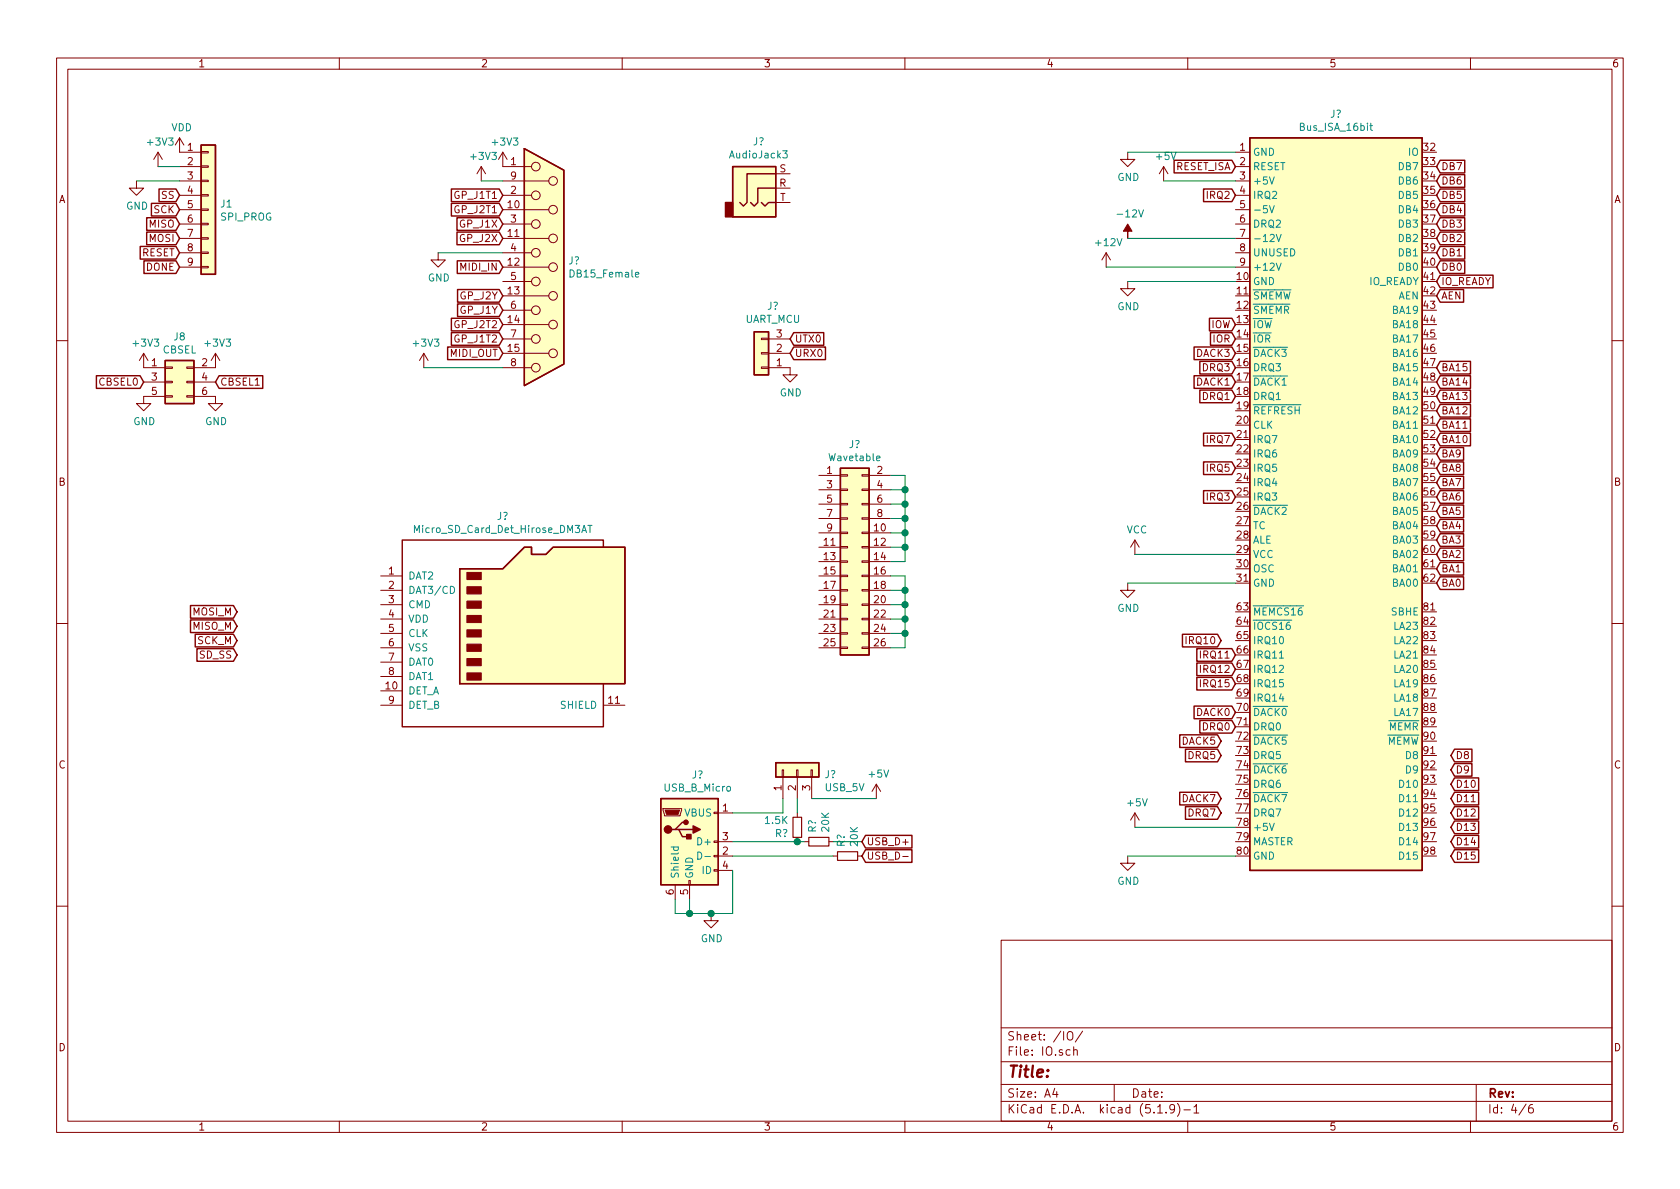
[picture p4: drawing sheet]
EESchema Schematic File Version 4
EELAYER 30 0
EELAYER END
$Descr A4 11693 8268
encoding utf-8
Sheet 4 6
Title ""
Date ""
Rev ""
Comp ""
Comment1 ""
Comment2 ""
Comment3 ""
Comment4 ""
$EndDescr
Text GLabel 1250 1450 0    50   Input ~ 0
SCK
Text GLabel 1250 1350 0    50   Input ~ 0
SS
Text GLabel 1250 1550 0    50   Input ~ 0
MISO
Text GLabel 1250 1650 0    50   Input ~ 0
MOSI
$Comp
L power:GND #PWR0120
U 1 1
P 950 1250
F 0 "#PWR0120" H 950 1000 50  0001 C CNN
F 1 "GND" H 955 1077 50  0000 C CNN
F 2 "" H 950 1250 50  0001 C CNN
F 3 "" H 950 1250 50  0001 C CNN
	1    950  1250
	1    0    0    -1  
$EndComp
$Comp
L power:+3V3 #PWR0121
U 1 1
P 1100 1150
F 0 "#PWR0121" H 1100 1000 50  0001 C CNN
F 1 "+3V3" H 1115 1323 50  0000 C CNN
F 2 "" H 1100 1150 50  0001 C CNN
F 3 "" H 1100 1150 50  0001 C CNN
	1    1100 1150
	1    0    0    -1  
$EndComp
$Comp
L power:VDD #PWR0122
U 1 1
P 1250 1050
F 0 "#PWR0122" H 1250 900 50  0001 C CNN
F 1 "VDD" H 1265 1223 50  0000 C CNN
F 2 "" H 1250 1050 50  0001 C CNN
F 3 "" H 1250 1050 50  0001 C CNN
	1    1250 1050
	1    0    0    -1  
$EndComp
Wire Wire Line
	1250 1250 950  1250
Wire Wire Line
	1250 1150 1100 1150
Text GLabel 1250 1750 0    50   Input ~ 0
RESET
Text GLabel 1250 1850 0    50   Input ~ 0
DONE
$Comp
L Connector_Generic:Conn_01x09 J1
U 1 1
P 1450 1450
F 0 "J1" H 1530 1492 50  0000 L CNN
F 1 "SPI_PROG" H 1530 1401 50  0000 L CNN
F 2 "Connector_PinHeader_2.54mm:PinHeader_1x09_P2.54mm_Vertical" H 1450 1450 50  0001 C CNN
F 3 "~" H 1450 1450 50  0001 C CNN
	1    1450 1450
	1    0    0    -1  
$EndComp
$Comp
L Connector_Generic:Conn_02x03_Odd_Even J8
U 1 1
P 1200 2650
F 0 "J8" H 1250 2967 50  0000 C CNN
F 1 "CBSEL" H 1250 2876 50  0000 C CNN
F 2 "Connector_PinHeader_2.54mm:PinHeader_2x03_P2.54mm_Vertical" H 1200 2650 50  0001 C CNN
F 3 "~" H 1200 2650 50  0001 C CNN
	1    1200 2650
	1    0    0    -1  
$EndComp
$Comp
L power:GND #PWR0129
U 1 1
P 1500 2750
F 0 "#PWR0129" H 1500 2500 50  0001 C CNN
F 1 "GND" H 1505 2577 50  0000 C CNN
F 2 "" H 1500 2750 50  0001 C CNN
F 3 "" H 1500 2750 50  0001 C CNN
	1    1500 2750
	1    0    0    -1  
$EndComp
$Comp
L power:GND #PWR0130
U 1 1
P 1000 2750
F 0 "#PWR0130" H 1000 2500 50  0001 C CNN
F 1 "GND" H 1005 2577 50  0000 C CNN
F 2 "" H 1000 2750 50  0001 C CNN
F 3 "" H 1000 2750 50  0001 C CNN
	1    1000 2750
	1    0    0    -1  
$EndComp
$Comp
L power:+3V3 #PWR0131
U 1 1
P 1500 2550
F 0 "#PWR0131" H 1500 2400 50  0001 C CNN
F 1 "+3V3" H 1515 2723 50  0000 C CNN
F 2 "" H 1500 2550 50  0001 C CNN
F 3 "" H 1500 2550 50  0001 C CNN
	1    1500 2550
	1    0    0    -1  
$EndComp
$Comp
L power:+3V3 #PWR0132
U 1 1
P 1000 2550
F 0 "#PWR0132" H 1000 2400 50  0001 C CNN
F 1 "+3V3" H 1015 2723 50  0000 C CNN
F 2 "" H 1000 2550 50  0001 C CNN
F 3 "" H 1000 2550 50  0001 C CNN
	1    1000 2550
	1    0    0    -1  
$EndComp
$Comp
L Connector:Bus_ISA_16bit J?
U 1 1
P 9300 3550
F 0 "J?" H 9300 6317 50  0000 C CNN
F 1 "Bus_ISA_16bit" H 9300 6226 50  0000 C CNN
F 2 "Connector_PCBEdge:BUS_AT" H 9300 3600 50  0001 C CNN
F 3 "https://en.wikipedia.org/wiki/Industry_Standard_Architecture" H 9300 3600 50  0001 C CNN
	1    9300 3550
	1    0    0    -1  
$EndComp
Text GLabel 10000 1150 2    50   Input ~ 0
DB7
Text GLabel 10000 1250 2    50   Input ~ 0
DB6
Text GLabel 10000 1350 2    50   Input ~ 0
DB5
Text GLabel 10000 1450 2    50   Input ~ 0
DB4
Text GLabel 10000 1550 2    50   Input ~ 0
DB3
Text GLabel 10000 1650 2    50   Input ~ 0
DB2
Text GLabel 10000 1750 2    50   Input ~ 0
DB1
Text GLabel 10000 1850 2    50   Input ~ 0
DB0
Text GLabel 10000 1950 2    50   Input ~ 0
IO_READY
Text GLabel 10000 2050 2    50   Input ~ 0
AEN
Text GLabel 10000 2550 2    50   Input ~ 0
BA15
Text GLabel 10000 2650 2    50   Input ~ 0
BA14
Text GLabel 10000 2750 2    50   Input ~ 0
BA13
Text GLabel 10000 2850 2    50   Input ~ 0
BA12
Text GLabel 10000 2950 2    50   Input ~ 0
BA11
Text GLabel 10000 3050 2    50   Input ~ 0
BA10
Text GLabel 10000 3150 2    50   Input ~ 0
BA9
Text GLabel 10000 3250 2    50   Input ~ 0
BA8
Text GLabel 10000 3350 2    50   Input ~ 0
BA7
Text GLabel 10000 3450 2    50   Input ~ 0
BA6
Text GLabel 10000 3550 2    50   Input ~ 0
BA5
Text GLabel 10000 3650 2    50   Input ~ 0
BA4
Text GLabel 10000 3750 2    50   Input ~ 0
BA3
Text GLabel 10000 3850 2    50   Input ~ 0
BA2
Text GLabel 10000 3950 2    50   Input ~ 0
BA1
Text GLabel 10000 4050 2    50   Input ~ 0
BA0
Text GLabel 8600 1150 0    50   Input ~ 0
RESET_ISA
Text GLabel 8600 1350 0    50   Input ~ 0
IRQ2
Text GLabel 8600 2250 0    50   Input ~ 0
IOW
Text GLabel 8600 2350 0    50   Input ~ 0
IOR
Text GLabel 8600 2450 0    50   Input ~ 0
DACK3
Text GLabel 8600 2650 0    50   Input ~ 0
DACK1
Text GLabel 8600 4950 0    50   Input ~ 0
DACK0
Text GLabel 8600 2550 0    50   Input ~ 0
DRQ3
Text GLabel 8600 2750 0    50   Input ~ 0
DRQ1
Text GLabel 8600 5050 0    50   Input ~ 0
DRQ0
Text GLabel 8600 3050 0    50   Input ~ 0
IRQ7
Text GLabel 8600 3250 0    50   Input ~ 0
IRQ5
Text GLabel 8600 3450 0    50   Input ~ 0
IRQ3
Text GLabel 8600 4550 0    50   Input ~ 0
IRQ11
Text GLabel 8600 4650 0    50   Input ~ 0
IRQ12
Text GLabel 8600 4750 0    50   Input ~ 0
IRQ15
$Comp
L power:GND #PWR?
U 1 1
P 7850 1050
F 0 "#PWR?" H 7850 800 50  0001 C CNN
F 1 "GND" H 7855 877 50  0000 C CNN
F 2 "" H 7850 1050 50  0001 C CNN
F 3 "" H 7850 1050 50  0001 C CNN
	1    7850 1050
	1    0    0    -1  
$EndComp
Wire Wire Line
	8600 1050 7850 1050
$Comp
L power:+5V #PWR?
U 1 1
P 8100 1250
F 0 "#PWR?" H 8100 1100 50  0001 C CNN
F 1 "+5V" H 8115 1423 50  0000 C CNN
F 2 "" H 8100 1250 50  0001 C CNN
F 3 "" H 8100 1250 50  0001 C CNN
	1    8100 1250
	1    0    0    -1  
$EndComp
Wire Wire Line
	8600 1250 8100 1250
$Comp
L power:-12V #PWR?
U 1 1
P 7850 1650
F 0 "#PWR?" H 7850 1750 50  0001 C CNN
F 1 "-12V" H 7865 1823 50  0000 C CNN
F 2 "" H 7850 1650 50  0001 C CNN
F 3 "" H 7850 1650 50  0001 C CNN
	1    7850 1650
	1    0    0    -1  
$EndComp
Wire Wire Line
	8600 1650 7850 1650
$Comp
L power:+12V #PWR?
U 1 1
P 7700 1850
F 0 "#PWR?" H 7700 1700 50  0001 C CNN
F 1 "+12V" H 7715 2023 50  0000 C CNN
F 2 "" H 7700 1850 50  0001 C CNN
F 3 "" H 7700 1850 50  0001 C CNN
	1    7700 1850
	1    0    0    -1  
$EndComp
Wire Wire Line
	8600 1850 7700 1850
$Comp
L power:GND #PWR?
U 1 1
P 7850 1950
F 0 "#PWR?" H 7850 1700 50  0001 C CNN
F 1 "GND" H 7855 1777 50  0000 C CNN
F 2 "" H 7850 1950 50  0001 C CNN
F 3 "" H 7850 1950 50  0001 C CNN
	1    7850 1950
	1    0    0    -1  
$EndComp
Wire Wire Line
	8600 1950 7850 1950
$Comp
L power:GND #PWR?
U 1 1
P 7850 4050
F 0 "#PWR?" H 7850 3800 50  0001 C CNN
F 1 "GND" H 7855 3877 50  0000 C CNN
F 2 "" H 7850 4050 50  0001 C CNN
F 3 "" H 7850 4050 50  0001 C CNN
	1    7850 4050
	1    0    0    -1  
$EndComp
Wire Wire Line
	8600 4050 7850 4050
$Comp
L power:VCC #PWR?
U 1 1
P 7900 3850
F 0 "#PWR?" H 7900 3700 50  0001 C CNN
F 1 "VCC" H 7915 4023 50  0000 C CNN
F 2 "" H 7900 3850 50  0001 C CNN
F 3 "" H 7900 3850 50  0001 C CNN
	1    7900 3850
	1    0    0    -1  
$EndComp
Wire Wire Line
	8600 3850 7900 3850
$Comp
L power:GND #PWR?
U 1 1
P 7850 5950
F 0 "#PWR?" H 7850 5700 50  0001 C CNN
F 1 "GND" H 7855 5777 50  0000 C CNN
F 2 "" H 7850 5950 50  0001 C CNN
F 3 "" H 7850 5950 50  0001 C CNN
	1    7850 5950
	1    0    0    -1  
$EndComp
Wire Wire Line
	8600 5950 7850 5950
$Comp
L power:+5V #PWR?
U 1 1
P 7900 5750
F 0 "#PWR?" H 7900 5600 50  0001 C CNN
F 1 "+5V" H 7915 5923 50  0000 C CNN
F 2 "" H 7900 5750 50  0001 C CNN
F 3 "" H 7900 5750 50  0001 C CNN
	1    7900 5750
	1    0    0    -1  
$EndComp
Wire Wire Line
	7900 5750 8600 5750
Text GLabel 1000 2650 0    50   Input ~ 0
CBSEL0
Text GLabel 1500 2650 2    50   Input ~ 0
CBSEL1
$Comp
L Connector:DB15_Female J?
U 1 1
P 3800 1850
F 0 "J?" H 3954 1896 50  0000 L CNN
F 1 "DB15_Female" H 3954 1805 50  0000 L CNN
F 2 "" H 3800 1850 50  0001 C CNN
F 3 " ~" H 3800 1850 50  0001 C CNN
	1    3800 1850
	1    0    0    -1  
$EndComp
$Comp
L Connector:AudioJack3 J?
U 1 1
P 5300 1300
F 0 "J?" H 5282 1625 50  0000 C CNN
F 1 "AudioJack3" H 5282 1534 50  0000 C CNN
F 2 "" H 5300 1300 50  0001 C CNN
F 3 "~" H 5300 1300 50  0001 C CNN
	1    5300 1300
	1    0    0    -1  
$EndComp
Wire Wire Line
	3500 1250 3350 1250
$Comp
L power:GND #PWR?
U 1 1
P 3050 1750
F 0 "#PWR?" H 3050 1500 50  0001 C CNN
F 1 "GND" H 3055 1577 50  0000 C CNN
F 2 "" H 3050 1750 50  0001 C CNN
F 3 "" H 3050 1750 50  0001 C CNN
	1    3050 1750
	1    0    0    -1  
$EndComp
Wire Wire Line
	3500 1750 3050 1750
$Comp
L power:+3V3 #PWR?
U 1 1
P 3350 1250
AR Path="/60481AD3/60D9B9D4" Ref="#PWR?"  Part="1" 
AR Path="/6074A79C/60D9B9D4" Ref="#PWR?"  Part="1" 
F 0 "#PWR?" H 3350 1100 50  0001 C CNN
F 1 "+3V3" H 3365 1423 50  0000 C CNN
F 2 "" H 3350 1250 50  0001 C CNN
F 3 "" H 3350 1250 50  0001 C CNN
	1    3350 1250
	1    0    0    -1  
$EndComp
$Comp
L power:+3V3 #PWR?
U 1 1
P 3500 1150
AR Path="/60481AD3/60DA103E" Ref="#PWR?"  Part="1" 
AR Path="/6074A79C/60DA103E" Ref="#PWR?"  Part="1" 
F 0 "#PWR?" H 3500 1000 50  0001 C CNN
F 1 "+3V3" H 3515 1323 50  0000 C CNN
F 2 "" H 3500 1150 50  0001 C CNN
F 3 "" H 3500 1150 50  0001 C CNN
	1    3500 1150
	1    0    0    -1  
$EndComp
$Comp
L power:+3V3 #PWR?
U 1 1
P 2950 2550
AR Path="/60481AD3/60DA5AD9" Ref="#PWR?"  Part="1" 
AR Path="/6074A79C/60DA5AD9" Ref="#PWR?"  Part="1" 
F 0 "#PWR?" H 2950 2400 50  0001 C CNN
F 1 "+3V3" H 2965 2723 50  0000 C CNN
F 2 "" H 2950 2550 50  0001 C CNN
F 3 "" H 2950 2550 50  0001 C CNN
	1    2950 2550
	1    0    0    -1  
$EndComp
Text GLabel 3500 1350 0    50   Input ~ 0
GP_J1T1
Text GLabel 3500 2350 0    50   Input ~ 0
GP_J1T2
Wire Wire Line
	2950 2550 3500 2550
Text GLabel 3500 1450 0    50   Input ~ 0
GP_J2T1
Text GLabel 3500 2250 0    50   Input ~ 0
GP_J2T2
Text GLabel 3500 1550 0    50   Input ~ 0
GP_J1X
Text GLabel 3500 2150 0    50   Input ~ 0
GP_J1Y
Text GLabel 3500 1650 0    50   Input ~ 0
GP_J2X
Text GLabel 3500 2050 0    50   Input ~ 0
GP_J2Y
Text GLabel 3500 1850 0    50   Input ~ 0
MIDI_IN
Text GLabel 3500 2450 0    50   Input ~ 0
MIDI_OUT
Text GLabel 6000 5950 2    50   Input ~ 0
USB_D-
Text GLabel 6000 5850 2    50   Input ~ 0
USB_D+
Text GLabel 5500 2350 2    50   Input ~ 0
UTX0
Text GLabel 5500 2450 2    50   Input ~ 0
URX0
Text GLabel 1650 4350 0    50   Input ~ 0
MISO_M
Text GLabel 1650 4250 0    50   Input ~ 0
MOSI_M
Text GLabel 1650 4450 0    50   Input ~ 0
SCK_M
Text GLabel 1650 4550 0    50   Input ~ 0
SD_SS
$Comp
L Connector:Micro_SD_Card_Det_Hirose_DM3AT J?
U 1 1
P 3550 4400
F 0 "J?" H 3500 5217 50  0000 C CNN
F 1 "Micro_SD_Card_Det_Hirose_DM3AT" H 3500 5126 50  0000 C CNN
F 2 "" H 5600 5100 50  0001 C CNN
F 3 "https://www.hirose.com/product/en/download_file/key_name/DM3/category/Catalog/doc_file_id/49662/?file_category_id=4&item_id=195&is_series=1" H 3550 4500 50  0001 C CNN
	1    3550 4400
	1    0    0    -1  
$EndComp
$Comp
L Connector:USB_B_Micro J?
U 1 1
P 4800 5850
F 0 "J?" H 4857 6317 50  0000 C CNN
F 1 "USB_B_Micro" H 4857 6226 50  0000 C CNN
F 2 "Connector_USB:USB_Micro-B_Wuerth_629105150521" H 4950 5800 50  0001 C CNN
F 3 "~" H 4950 5800 50  0001 C CNN
	1    4800 5850
	1    0    0    -1  
$EndComp
$Comp
L Connector_Generic:Conn_01x03 J?
U 1 1
P 5300 2450
AR Path="/609E264F/60EBE793" Ref="J?"  Part="1" 
AR Path="/6074A79C/60EBE793" Ref="J?"  Part="1" 
F 0 "J?" H 5218 2125 50  0000 C CNN
F 1 "UART_MCU" H 5218 2216 50  0000 C CNN
F 2 "" H 5300 2450 50  0001 C CNN
F 3 "~" H 5300 2450 50  0001 C CNN
	1    5300 2450
	-1   0    0    1   
$EndComp
$Comp
L power:GND #PWR?
U 1 1
P 5500 2550
F 0 "#PWR?" H 5500 2300 50  0001 C CNN
F 1 "GND" H 5505 2377 50  0000 C CNN
F 2 "" H 5500 2550 50  0001 C CNN
F 3 "" H 5500 2550 50  0001 C CNN
	1    5500 2550
	1    0    0    -1  
$EndComp
$Comp
L Device:R_Small R?
U 1 1
P 5900 5950
AR Path="/604688A7/60ECF41B" Ref="R?"  Part="1" 
AR Path="/6074A79C/60ECF41B" Ref="R?"  Part="1" 
F 0 "R?" H 5959 5996 50  0000 L CNN
F 1 "20K" H 5959 5905 50  0000 L CNN
F 2 "Resistor_SMD:R_1206_3216Metric" H 5900 5950 50  0001 C CNN
F 3 "~" H 5900 5950 50  0001 C CNN
	1    5900 5950
	0    -1   -1   0   
$EndComp
$Comp
L Device:R_Small R?
U 1 1
P 5700 5850
AR Path="/604688A7/60EE14DB" Ref="R?"  Part="1" 
AR Path="/6074A79C/60EE14DB" Ref="R?"  Part="1" 
F 0 "R?" H 5759 5896 50  0000 L CNN
F 1 "20K" H 5759 5805 50  0000 L CNN
F 2 "Resistor_SMD:R_1206_3216Metric" H 5700 5850 50  0001 C CNN
F 3 "~" H 5700 5850 50  0001 C CNN
	1    5700 5850
	0    -1   -1   0   
$EndComp
Wire Wire Line
	6000 5850 5800 5850
Wire Wire Line
	5800 5950 5100 5950
$Comp
L Device:R_Small R?
U 1 1
P 5550 5750
AR Path="/604688A7/60EE6DE7" Ref="R?"  Part="1" 
AR Path="/6074A79C/60EE6DE7" Ref="R?"  Part="1" 
F 0 "R?" H 5609 5796 50  0000 L CNN
F 1 "1.5K" H 5609 5705 50  0000 L CNN
F 2 "Resistor_SMD:R_1206_3216Metric" H 5550 5750 50  0001 C CNN
F 3 "~" H 5550 5750 50  0001 C CNN
	1    5550 5750
	-1   0    0    1   
$EndComp
$Comp
L Connector_Generic:Conn_01x03 J?
U 1 1
P 5550 5350
AR Path="/609E264F/60EEA728" Ref="J?"  Part="1" 
AR Path="/6074A79C/60EEA728" Ref="J?"  Part="1" 
F 0 "J?" V 5514 5162 50  0000 R CNN
F 1 "USB_5V" V 5423 5162 50  0000 R CNN
F 2 "" H 5550 5350 50  0001 C CNN
F 3 "~" H 5550 5350 50  0001 C CNN
	1    5550 5350
	0    -1   -1   0   
$EndComp
Wire Wire Line
	5550 5550 5550 5650
Wire Wire Line
	5450 5550 5450 5650
Wire Wire Line
	5450 5650 5100 5650
$Comp
L power:+5V #PWR?
U 1 1
P 6100 5550
F 0 "#PWR?" H 6100 5400 50  0001 C CNN
F 1 "+5V" H 6115 5723 50  0000 C CNN
F 2 "" H 6100 5550 50  0001 C CNN
F 3 "" H 6100 5550 50  0001 C CNN
	1    6100 5550
	1    0    0    -1  
$EndComp
Wire Wire Line
	6100 5550 5650 5550
$Comp
L power:GND #PWR?
U 1 1
P 4950 6350
F 0 "#PWR?" H 4950 6100 50  0001 C CNN
F 1 "GND" H 4955 6177 50  0000 C CNN
F 2 "" H 4950 6350 50  0001 C CNN
F 3 "" H 4950 6350 50  0001 C CNN
	1    4950 6350
	1    0    0    -1  
$EndComp
Wire Wire Line
	4950 6350 4800 6350
Wire Wire Line
	4800 6350 4800 6250
Wire Wire Line
	4700 6250 4700 6350
Wire Wire Line
	4700 6350 4800 6350
Connection ~ 4800 6350
Wire Wire Line
	5100 6050 5100 6350
Wire Wire Line
	5100 6350 4950 6350
Connection ~ 4950 6350
Wire Wire Line
	5100 5850 5550 5850
Connection ~ 5550 5850
Wire Wire Line
	5550 5850 5600 5850
Text GLabel 10100 5950 2    50   Input ~ 0
D15
Text GLabel 10100 5850 2    50   Input ~ 0
D14
Text GLabel 10100 5750 2    50   Input ~ 0
D13
Text GLabel 10100 5650 2    50   Input ~ 0
D12
Text GLabel 10100 5550 2    50   Input ~ 0
D11
Text GLabel 10100 5450 2    50   Input ~ 0
D10
Text GLabel 10100 5350 2    50   Input ~ 0
D9
Text GLabel 10100 5250 2    50   Input ~ 0
D8
Text GLabel 8500 5650 0    50   Input ~ 0
DRQ7
Text GLabel 8500 5550 0    50   Input ~ 0
DACK7
Text GLabel 8500 5250 0    50   Input ~ 0
DRQ5
Text GLabel 8500 5150 0    50   Input ~ 0
DACK5
$Comp
L Connector_Generic:Conn_02x13_Odd_Even J?
U 1 1
P 5900 3900
F 0 "J?" H 5950 4717 50  0000 C CNN
F 1 "Wavetable" H 5950 4626 50  0000 C CNN
F 2 "Connector_PinHeader_2.54mm:PinHeader_2x13_P2.54mm_Vertical" H 5900 3900 50  0001 C CNN
F 3 "~" H 5900 3900 50  0001 C CNN
	1    5900 3900
	1    0    0    -1  
$EndComp
Wire Wire Line
	6200 3300 6300 3300
Wire Wire Line
	6300 3300 6300 3400
Wire Wire Line
	6300 3900 6200 3900
Wire Wire Line
	6200 3800 6300 3800
Connection ~ 6300 3800
Wire Wire Line
	6300 3800 6300 3900
Wire Wire Line
	6300 3700 6200 3700
Connection ~ 6300 3700
Wire Wire Line
	6300 3700 6300 3800
Wire Wire Line
	6200 3600 6300 3600
Connection ~ 6300 3600
Wire Wire Line
	6300 3600 6300 3700
Wire Wire Line
	6300 3500 6200 3500
Connection ~ 6300 3500
Wire Wire Line
	6300 3500 6300 3600
Wire Wire Line
	6200 3400 6300 3400
Connection ~ 6300 3400
Wire Wire Line
	6300 3400 6300 3500
Wire Wire Line
	6200 4000 6300 4000
Wire Wire Line
	6300 4000 6300 4100
Wire Wire Line
	6300 4500 6200 4500
Wire Wire Line
	6200 4400 6300 4400
Connection ~ 6300 4400
Wire Wire Line
	6300 4400 6300 4500
Wire Wire Line
	6300 4300 6200 4300
Connection ~ 6300 4300
Wire Wire Line
	6300 4300 6300 4400
Wire Wire Line
	6200 4200 6300 4200
Connection ~ 6300 4200
Wire Wire Line
	6300 4200 6300 4300
Wire Wire Line
	6300 4100 6200 4100
Connection ~ 6300 4100
Wire Wire Line
	6300 4100 6300 4200
Text GLabel 8500 4450 0    50   Input ~ 0
IRQ10
$EndSCHEMATC
